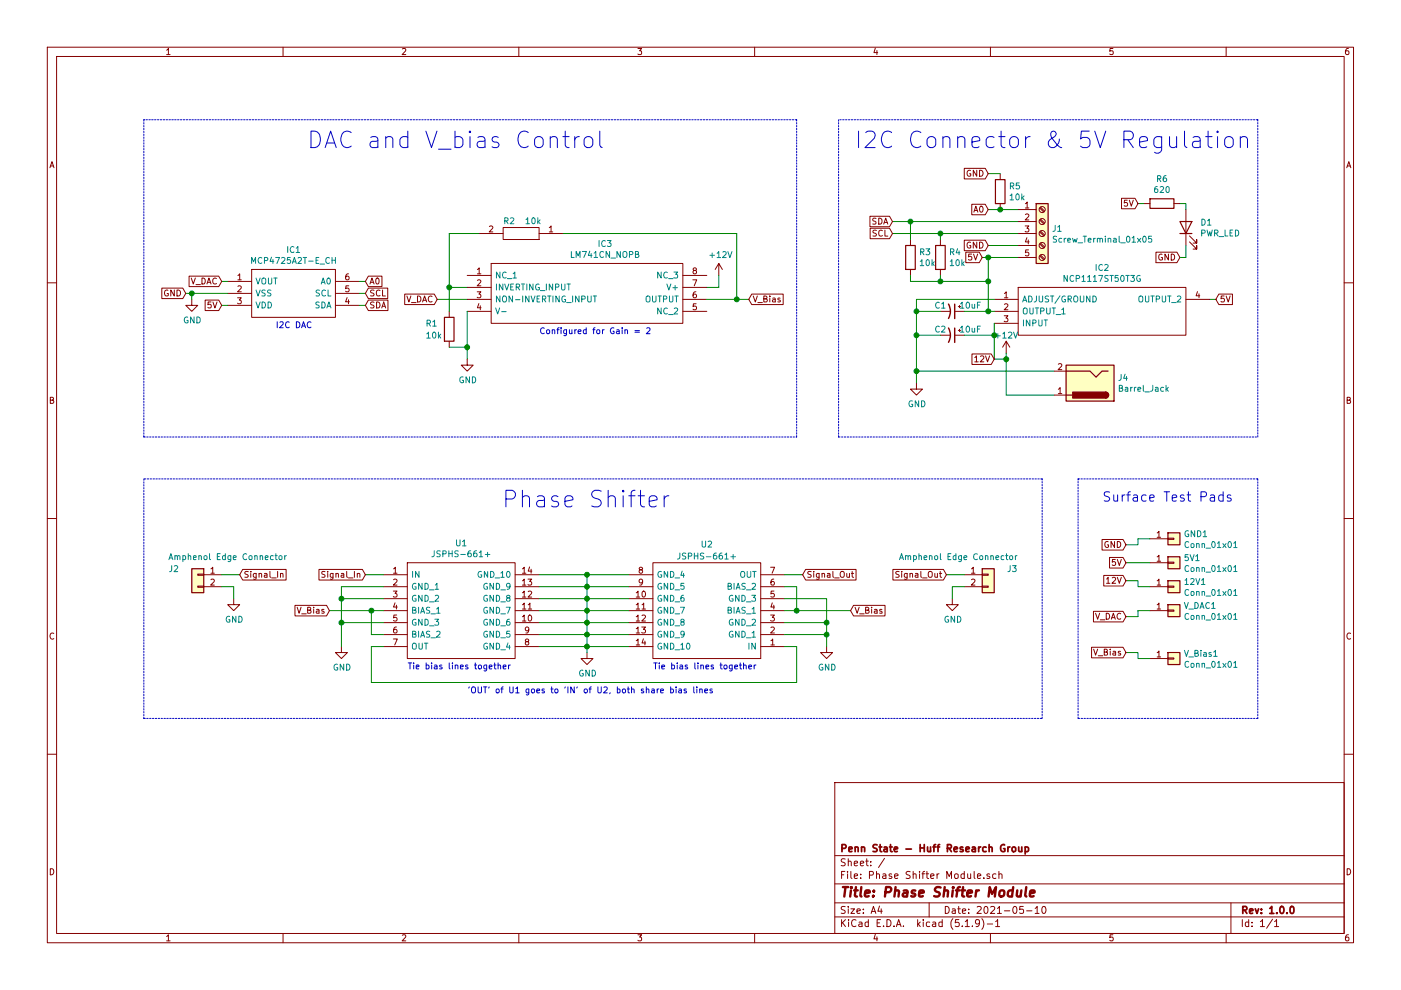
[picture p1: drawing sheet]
EESchema Schematic File Version 4
EELAYER 30 0
EELAYER END
$Descr A4 11693 8268
encoding utf-8
Sheet 1 1
Title "Phase Shifter Module"
Date "2021-05-10"
Rev "1.0.0"
Comp "Penn State - Huff Research Group"
Comment1 ""
Comment2 ""
Comment3 ""
Comment4 ""
$EndDescr
$Comp
L SamacSys_Parts:JSPHS-661+ U1
U 1 1
P 3200 4800
F 0 "U1" H 3850 5065 50  0000 C CNN
F 1 "JSPHS-661+" H 3850 4974 50  0000 C CNN
F 2 "SamacSys_Parts:JSPHS661" H 4350 4900 50  0001 L CNN
F 3 "https://www.minicircuits.com/pdfs/JSPHS-661+.pdf" H 4350 4800 50  0001 L CNN
F 4 "Narrow Band Phase Shifter, 50Ohm, 400 - 660 MHz" H 4350 4700 50  0001 L CNN "Description"
F 5 "6" H 4350 4600 50  0001 L CNN "Height"
F 6 "" H 4350 4500 50  0001 L CNN "Mouser Part Number"
F 7 "" H 4350 4400 50  0001 L CNN "Mouser Price/Stock"
F 8 "Mini-Circuits" H 4350 4300 50  0001 L CNN "Manufacturer_Name"
F 9 "JSPHS-661+" H 4350 4200 50  0001 L CNN "Manufacturer_Part_Number"
	1    3200 4800
	1    0    0    -1  
$EndComp
Wire Wire Line
	4500 4800 4900 4800
Wire Wire Line
	4900 4800 4900 4900
Wire Wire Line
	4500 4900 4900 4900
Connection ~ 4900 4900
Wire Wire Line
	4900 4900 4900 5000
Wire Wire Line
	4500 5000 4900 5000
Connection ~ 4900 5000
Wire Wire Line
	4900 5000 4900 5100
Wire Wire Line
	4500 5100 4900 5100
Connection ~ 4900 5100
Wire Wire Line
	4900 5100 4900 5200
Wire Wire Line
	4500 5200 4900 5200
Connection ~ 4900 5200
Wire Wire Line
	4900 5200 4900 5300
Wire Wire Line
	4500 5300 4900 5300
Connection ~ 4900 5300
Wire Wire Line
	4900 5300 4900 5400
Wire Wire Line
	4500 5400 4900 5400
Text GLabel 2750 5100 0    50   Input ~ 0
V_Bias
Text GLabel 3050 4800 0    50   Input ~ 0
Signal_In
Wire Wire Line
	3050 4800 3200 4800
Text GLabel 6700 4800 2    50   Input ~ 0
Signal_Out
Text Notes 3400 5600 0    50   ~ 0
Tie bias lines together
$Comp
L power:GND #PWR0104
U 1 1
P 4900 5450
F 0 "#PWR0104" H 4900 5200 50  0001 C CNN
F 1 "GND" H 4905 5277 50  0000 C CNN
F 2 "" H 4900 5450 50  0001 C CNN
F 3 "" H 4900 5450 50  0001 C CNN
	1    4900 5450
	1    0    0    -1  
$EndComp
Wire Wire Line
	4900 5450 4900 5400
Connection ~ 4900 5400
$Comp
L NCP1117ST50T3G:NCP1117ST50T3G IC2
U 1 1
P 8300 2500
F 0 "IC2" H 9200 2765 50  0000 C CNN
F 1 "NCP1117ST50T3G" H 9200 2674 50  0000 C CNN
F 2 "NCP1117ST50T3G:SOT230P700X180-4N" H 9950 2600 50  0001 L CNN
F 3 "http://www.onsemi.com/pub/Collateral/NCP1117-D.PDF" H 9950 2500 50  0001 L CNN
F 4 "ON SEMICONDUCTOR - NCP1117ST50T3G - LDO, REG, 20VIN, 1A, 5V, 1%, SOT223-3" H 9950 2400 50  0001 L CNN "Description"
F 5 "1.8" H 9950 2300 50  0001 L CNN "Height"
F 6 "ON Semiconductor" H 9950 2200 50  0001 L CNN "Manufacturer_Name"
F 7 "NCP1117ST50T3G" H 9950 2100 50  0001 L CNN "Manufacturer_Part_Number"
F 8 "863-NCP1117ST50T3G" H 9950 2000 50  0001 L CNN "Mouser Part Number"
F 9 "https://www.mouser.co.uk/ProductDetail/ON-Semiconductor/NCP1117ST50T3G?qs=Gev%252BmEvV0ib6dijy6U0dhQ%3D%3D" H 9950 1900 50  0001 L CNN "Mouser Price/Stock"
F 10 "NCP1117ST50T3G" H 9950 1800 50  0001 L CNN "Arrow Part Number"
F 11 "https://www.arrow.com/en/products/ncp1117st50t3g/on-semiconductor" H 9950 1700 50  0001 L CNN "Arrow Price/Stock"
	1    8300 2500
	1    0    0    -1  
$EndComp
Text GLabel 8250 2050 0    50   Input ~ 0
GND
Text GLabel 7450 1850 0    50   Input ~ 0
SDA
Text GLabel 7450 1950 0    50   Input ~ 0
SCL
$Comp
L power:GND #PWR0108
U 1 1
P 7650 3200
F 0 "#PWR0108" H 7650 2950 50  0001 C CNN
F 1 "GND" H 7655 3027 50  0000 C CNN
F 2 "" H 7650 3200 50  0001 C CNN
F 3 "" H 7650 3200 50  0001 C CNN
	1    7650 3200
	1    0    0    -1  
$EndComp
Wire Wire Line
	7650 2500 7650 2600
Text GLabel 8200 2150 0    50   Input ~ 0
5V
Wire Notes Line
	7000 1000 7000 3650
Wire Notes Line
	7000 3650 10500 3650
Wire Notes Line
	10500 3650 10500 1000
Wire Notes Line
	10500 1000 7000 1000
Wire Notes Line
	6650 3650 6650 1000
Wire Notes Line
	6650 1000 1200 1000
Wire Notes Line
	1200 1000 1200 3650
Text Notes 5050 1250 2    138  ~ 0
DAC and V_bias Control
Text Notes 10450 1250 2    138  ~ 0
I2C Connector & 5V Regulation
Wire Notes Line
	1200 4000 1200 6000
Wire Notes Line
	1200 6000 8700 6000
Wire Notes Line
	8700 6000 8700 4000
Wire Notes Line
	8700 4000 1200 4000
Text Notes 5600 4250 2    138  ~ 0
Phase Shifter
$Comp
L Phase-Shifter-Module-rescue:CP1_Small-Device C1
U 1 1
P 7950 2600
F 0 "C1" V 7900 2500 50  0000 C CNN
F 1 "10uF" V 7900 2750 50  0000 C CNN
F 2 "Capacitor_SMD:C_0805_2012Metric" H 7950 2600 50  0001 C CNN
F 3 "~" H 7950 2600 50  0001 C CNN
	1    7950 2600
	0    1    1    0   
$EndComp
$Comp
L Phase-Shifter-Module-rescue:CP1_Small-Device C2
U 1 1
P 7950 2800
F 0 "C2" V 7900 2700 50  0000 C CNN
F 1 "10uF" V 7900 2950 50  0000 C CNN
F 2 "Capacitor_SMD:C_0805_2012Metric" H 7950 2800 50  0001 C CNN
F 3 "~" H 7950 2800 50  0001 C CNN
	1    7950 2800
	0    1    1    0   
$EndComp
Wire Wire Line
	8300 2700 8300 2800
Wire Wire Line
	8300 2800 8050 2800
Wire Wire Line
	7650 2500 8300 2500
Wire Wire Line
	7850 2600 7650 2600
Connection ~ 7650 2600
Wire Wire Line
	7650 2600 7650 2800
Wire Wire Line
	7850 2800 7650 2800
Connection ~ 7650 2800
$Comp
L Connector_Generic:Conn_01x02 J2
U 1 1
P 1650 4800
F 0 "J2" H 1850 4850 50  0000 C CNN
F 1 "Amphenol Edge Connector" H 1400 4950 50  0000 C CNN
F 2 "Amphenol Edge:Amphenol_132255_Edge" H 1650 4800 50  0001 C CNN
F 3 "~" H 1650 4800 50  0001 C CNN
	1    1650 4800
	-1   0    0    -1  
$EndComp
Text GLabel 2000 4800 2    50   Input ~ 0
Signal_In
Wire Wire Line
	1850 4800 2000 4800
$Comp
L power:+12V #PWR0109
U 1 1
P 8400 2950
F 0 "#PWR0109" H 8400 2800 50  0001 C CNN
F 1 "+12V" H 8400 3100 50  0000 C CNN
F 2 "" H 8400 2950 50  0001 C CNN
F 3 "" H 8400 2950 50  0001 C CNN
	1    8400 2950
	1    0    0    -1  
$EndComp
$Comp
L Connector:Barrel_Jack J4
U 1 1
P 9100 3200
F 0 "J4" H 8870 3158 50  0000 R CNN
F 1 "Barrel_Jack" H 8870 3249 50  0000 R CNN
F 2 "Connector_BarrelJack:BarrelJack_CUI_PJ-063AH_Horizontal" H 9150 3160 50  0001 C CNN
F 3 "~" H 9150 3160 50  0001 C CNN
	1    9100 3200
	-1   0    0    1   
$EndComp
Wire Wire Line
	8800 3300 8400 3300
Wire Wire Line
	7650 2800 7650 3100
Wire Wire Line
	7650 3100 8800 3100
Connection ~ 7650 3100
Wire Wire Line
	7650 3100 7650 3200
Text GLabel 7900 4800 0    50   Input ~ 0
Signal_Out
$Comp
L power:GND #PWR0102
U 1 1
P 7950 5000
F 0 "#PWR0102" H 7950 4750 50  0001 C CNN
F 1 "GND" H 7955 4827 50  0000 C CNN
F 2 "" H 7950 5000 50  0001 C CNN
F 3 "" H 7950 5000 50  0001 C CNN
	1    7950 5000
	1    0    0    -1  
$EndComp
Wire Wire Line
	1850 4900 1950 4900
Wire Wire Line
	1950 4900 1950 5000
$Comp
L power:GND #PWR0110
U 1 1
P 1950 5000
F 0 "#PWR0110" H 1950 4750 50  0001 C CNN
F 1 "GND" H 1955 4827 50  0000 C CNN
F 2 "" H 1950 5000 50  0001 C CNN
F 3 "" H 1950 5000 50  0001 C CNN
	1    1950 5000
	1    0    0    -1  
$EndComp
Wire Wire Line
	8400 3300 8400 3000
Wire Wire Line
	8300 2800 8300 3000
Wire Wire Line
	8300 3000 8400 3000
Connection ~ 8300 2800
Connection ~ 8400 3000
Wire Wire Line
	8400 3000 8400 2950
$Comp
L Device:R R3
U 1 1
P 7600 2150
F 0 "R3" H 7670 2196 50  0000 L CNN
F 1 "10k" H 7670 2105 50  0000 L CNN
F 2 "Resistor_SMD:R_0805_2012Metric" V 7530 2150 50  0001 C CNN
F 3 "~" H 7600 2150 50  0001 C CNN
	1    7600 2150
	1    0    0    -1  
$EndComp
$Comp
L Device:R R4
U 1 1
P 7850 2150
F 0 "R4" H 7920 2196 50  0000 L CNN
F 1 "10k" H 7920 2105 50  0000 L CNN
F 2 "Resistor_SMD:R_0805_2012Metric" V 7780 2150 50  0001 C CNN
F 3 "~" H 7850 2150 50  0001 C CNN
	1    7850 2150
	1    0    0    -1  
$EndComp
Wire Wire Line
	7450 1950 7850 1950
Wire Wire Line
	7450 1850 7600 1850
Wire Wire Line
	7600 2350 7850 2350
Wire Wire Line
	7600 2300 7600 2350
Wire Wire Line
	7850 2300 7850 2350
Connection ~ 7850 2350
Wire Wire Line
	7850 2350 8250 2350
Wire Wire Line
	7850 2000 7850 1950
Connection ~ 7850 1950
Wire Wire Line
	7850 1950 8500 1950
Wire Wire Line
	7600 2000 7600 1850
Connection ~ 7600 1850
Wire Wire Line
	7600 1850 8500 1850
$Comp
L SamacSys_Parts:JSPHS-661+ U2
U 1 1
P 6550 5400
F 0 "U2" H 7200 4550 50  0000 C CNN
F 1 "JSPHS-661+" H 7200 4650 50  0000 C CNN
F 2 "SamacSys_Parts:JSPHS661" H 7700 5500 50  0001 L CNN
F 3 "https://www.minicircuits.com/pdfs/JSPHS-661+.pdf" H 7700 5400 50  0001 L CNN
F 4 "Narrow Band Phase Shifter, 50Ohm, 400 - 660 MHz" H 7700 5300 50  0001 L CNN "Description"
F 5 "6" H 7700 5200 50  0001 L CNN "Height"
F 6 "" H 7700 5100 50  0001 L CNN "Mouser Part Number"
F 7 "" H 7700 5000 50  0001 L CNN "Mouser Price/Stock"
F 8 "Mini-Circuits" H 7700 4900 50  0001 L CNN "Manufacturer_Name"
F 9 "JSPHS-661+" H 7700 4800 50  0001 L CNN "Manufacturer_Part_Number"
	1    6550 5400
	-1   0    0    1   
$EndComp
Wire Wire Line
	5250 4800 4900 4800
Connection ~ 4900 4800
Wire Wire Line
	5250 4900 4900 4900
Wire Wire Line
	5250 5000 4900 5000
Wire Wire Line
	5250 5100 4900 5100
Wire Wire Line
	5250 5200 4900 5200
Wire Wire Line
	5250 5300 4900 5300
Wire Wire Line
	5250 5400 4900 5400
$Comp
L Connector_Generic:Conn_01x02 J3
U 1 1
P 8250 4800
F 0 "J3" H 8450 4850 50  0000 C CNN
F 1 "Amphenol Edge Connector" H 8000 4950 50  0000 C CNN
F 2 "Amphenol Edge:Amphenol_132255_Edge" H 8250 4800 50  0001 C CNN
F 3 "~" H 8250 4800 50  0001 C CNN
	1    8250 4800
	1    0    0    -1  
$EndComp
Wire Wire Line
	8050 4900 7950 4900
Wire Wire Line
	7950 4900 7950 5000
Wire Wire Line
	8050 4800 7900 4800
Wire Wire Line
	6700 4800 6550 4800
Text GLabel 7100 5100 2    50   Input ~ 0
V_Bias
Wire Wire Line
	6550 5100 6650 5100
Wire Wire Line
	6550 4900 6650 4900
Wire Wire Line
	6650 4900 6650 5100
Connection ~ 6650 5100
Wire Wire Line
	6650 5100 7100 5100
Wire Wire Line
	3200 5400 3100 5400
Wire Wire Line
	3100 5400 3100 5700
Wire Wire Line
	3100 5700 6650 5700
Wire Wire Line
	6650 5700 6650 5400
Wire Wire Line
	6650 5400 6550 5400
Text Notes 5450 5600 0    50   ~ 0
Tie bias lines together
Text Notes 3900 5800 0    50   ~ 0
'OUT' of U1 goes to 'IN' of U2, both share bias lines
Wire Wire Line
	6550 5000 6900 5000
Wire Wire Line
	6900 5000 6900 5200
Wire Wire Line
	6900 5300 6550 5300
Wire Wire Line
	6550 5200 6900 5200
Connection ~ 6900 5200
Wire Wire Line
	6900 5200 6900 5300
$Comp
L power:GND #PWR0107
U 1 1
P 6900 5400
F 0 "#PWR0107" H 6900 5150 50  0001 C CNN
F 1 "GND" H 6905 5227 50  0000 C CNN
F 2 "" H 6900 5400 50  0001 C CNN
F 3 "" H 6900 5400 50  0001 C CNN
	1    6900 5400
	1    0    0    -1  
$EndComp
Wire Wire Line
	6900 5300 6900 5400
Connection ~ 6900 5300
Wire Wire Line
	3200 5100 3100 5100
Wire Wire Line
	3200 5300 3100 5300
Wire Wire Line
	3100 5300 3100 5100
Connection ~ 3100 5100
Wire Wire Line
	3100 5100 2750 5100
Wire Wire Line
	3200 4900 2850 4900
Wire Wire Line
	2850 4900 2850 5000
Wire Wire Line
	3200 5200 2850 5200
Connection ~ 2850 5200
Wire Wire Line
	2850 5200 2850 5400
Wire Wire Line
	3200 5000 2850 5000
Connection ~ 2850 5000
Wire Wire Line
	2850 5000 2850 5200
$Comp
L power:GND #PWR0111
U 1 1
P 2850 5400
F 0 "#PWR0111" H 2850 5150 50  0001 C CNN
F 1 "GND" H 2855 5227 50  0000 C CNN
F 2 "" H 2850 5400 50  0001 C CNN
F 3 "" H 2850 5400 50  0001 C CNN
	1    2850 5400
	1    0    0    -1  
$EndComp
Wire Wire Line
	10100 2500 10150 2500
Text GLabel 8250 1750 0    50   Input ~ 0
A0
Wire Wire Line
	8250 2050 8500 2050
Wire Wire Line
	8200 2150 8250 2150
Wire Wire Line
	8050 2600 8250 2600
Wire Wire Line
	8250 2600 8250 2350
Connection ~ 8250 2600
Wire Wire Line
	8250 2600 8300 2600
Connection ~ 8250 2150
Wire Wire Line
	8250 2150 8500 2150
Connection ~ 8250 2350
Wire Wire Line
	8250 2350 8250 2150
Wire Wire Line
	8250 1750 8350 1750
$Comp
L Device:R R5
U 1 1
P 8350 1600
F 0 "R5" H 8420 1646 50  0000 L CNN
F 1 "10k" H 8420 1555 50  0000 L CNN
F 2 "Resistor_SMD:R_0805_2012Metric" V 8280 1600 50  0001 C CNN
F 3 "~" H 8350 1600 50  0001 C CNN
	1    8350 1600
	1    0    0    -1  
$EndComp
Text GLabel 8250 1450 0    50   Input ~ 0
GND
Connection ~ 8350 1750
Wire Wire Line
	8350 1750 8500 1750
Wire Wire Line
	8250 1450 8350 1450
Text GLabel 10150 2500 2    50   Input ~ 0
5V
Wire Notes Line
	10500 4000 10500 6000
Wire Notes Line
	10500 6000 9000 6000
Wire Notes Line
	9000 6000 9000 4000
Wire Notes Line
	9000 4000 10500 4000
Text Notes 9200 4200 0    79   ~ 0
Surface Test Pads
Text GLabel 9400 4550 0    50   Input ~ 0
GND
Text GLabel 9400 5150 0    50   Input ~ 0
V_DAC
Text GLabel 9400 5450 0    50   Input ~ 0
V_Bias
Text GLabel 9400 4700 0    50   Input ~ 0
5V
Text GLabel 8300 3000 0    50   Input ~ 0
12V
Text GLabel 9400 4850 0    50   Input ~ 0
12V
$Comp
L Connector_Generic:Conn_01x01 V_DAC1
U 1 1
P 9800 5100
F 0 "V_DAC1" H 9880 5142 50  0000 L CNN
F 1 "Conn_01x01" H 9880 5051 50  0000 L CNN
F 2 "Phase Shifter Module:TestPad_Medium" H 9800 5100 50  0001 C CNN
F 3 "~" H 9800 5100 50  0001 C CNN
	1    9800 5100
	1    0    0    -1  
$EndComp
$Comp
L Connector_Generic:Conn_01x01 V_Bias1
U 1 1
P 9800 5500
F 0 "V_Bias1" H 9880 5542 50  0000 L CNN
F 1 "Conn_01x01" H 9880 5451 50  0000 L CNN
F 2 "Phase Shifter Module:TestPad_Medium" H 9800 5500 50  0001 C CNN
F 3 "~" H 9800 5500 50  0001 C CNN
	1    9800 5500
	1    0    0    -1  
$EndComp
$Comp
L Connector_Generic:Conn_01x01 GND1
U 1 1
P 9800 4500
F 0 "GND1" H 9880 4542 50  0000 L CNN
F 1 "Conn_01x01" H 9880 4451 50  0000 L CNN
F 2 "Phase Shifter Module:TestPad_Medium" H 9800 4500 50  0001 C CNN
F 3 "~" H 9800 4500 50  0001 C CNN
	1    9800 4500
	1    0    0    -1  
$EndComp
$Comp
L Connector_Generic:Conn_01x01 5V1
U 1 1
P 9800 4700
F 0 "5V1" H 9880 4742 50  0000 L CNN
F 1 "Conn_01x01" H 9880 4651 50  0000 L CNN
F 2 "Phase Shifter Module:TestPad_Medium" H 9800 4700 50  0001 C CNN
F 3 "~" H 9800 4700 50  0001 C CNN
	1    9800 4700
	1    0    0    -1  
$EndComp
$Comp
L Connector_Generic:Conn_01x01 12V1
U 1 1
P 9800 4900
F 0 "12V1" H 9880 4942 50  0000 L CNN
F 1 "Conn_01x01" H 9880 4851 50  0000 L CNN
F 2 "Phase Shifter Module:TestPad_Medium" H 9800 4900 50  0001 C CNN
F 3 "~" H 9800 4900 50  0001 C CNN
	1    9800 4900
	1    0    0    -1  
$EndComp
Wire Wire Line
	9400 4550 9500 4550
Wire Wire Line
	9500 4550 9500 4500
Wire Wire Line
	9500 4500 9600 4500
Wire Wire Line
	9400 4700 9600 4700
Wire Wire Line
	9400 4850 9500 4850
Wire Wire Line
	9500 4850 9500 4900
Wire Wire Line
	9500 4900 9600 4900
Wire Wire Line
	9400 5150 9500 5150
Wire Wire Line
	9500 5150 9500 5100
Wire Wire Line
	9500 5100 9600 5100
Wire Wire Line
	9400 5450 9500 5450
Wire Wire Line
	9500 5450 9500 5500
Wire Wire Line
	9500 5500 9600 5500
$Comp
L Device:LED D1
U 1 1
P 9900 1900
F 0 "D1" V 9939 1782 50  0000 R CNN
F 1 "PWR_LED" V 9848 1782 50  0000 R CNN
F 2 "LED_SMD:LED_0805_2012Metric" H 9900 1900 50  0001 C CNN
F 3 "~" H 9900 1900 50  0001 C CNN
	1    9900 1900
	0    -1   -1   0   
$EndComp
$Comp
L Device:R R6
U 1 1
P 9700 1700
F 0 "R6" V 9493 1700 50  0000 C CNN
F 1 "620" V 9584 1700 50  0000 C CNN
F 2 "Resistor_SMD:R_0805_2012Metric" V 9630 1700 50  0001 C CNN
F 3 "~" H 9700 1700 50  0001 C CNN
	1    9700 1700
	0    1    1    0   
$EndComp
Text GLabel 9500 1700 0    50   Input ~ 0
5V
Text GLabel 9850 2150 0    50   Input ~ 0
GND
Wire Wire Line
	9500 1700 9550 1700
Wire Wire Line
	9850 1700 9900 1700
Wire Wire Line
	9900 1700 9900 1750
Wire Wire Line
	9900 2050 9900 2150
Wire Wire Line
	9900 2150 9850 2150
$Comp
L SamacSys_Parts:LMC6081IMX_NOPB IC3
U 1 1
P 3900 2300
F 0 "IC3" H 5050 2565 50  0000 C CNN
F 1 "LM741CN_NOPB" H 5050 2474 50  0000 C CNN
F 2 "Package_SO:SOP-8_3.9x4.9mm_P1.27mm" H 6050 2400 50  0001 L CNN
F 3 "" H 6050 2300 50  0001 L CNN
F 4 "LM741 Operational Amplifier 1MHz DIP8 Texas Instruments LM741CN/NOPB Op Amp, 1MHz, 8-Pin MDIP" H 6050 2200 50  0001 L CNN "Description"
F 5 "5.08" H 6050 2100 50  0001 L CNN "Height"
F 6 "926-LM741CN/NOPB" H 6050 2000 50  0001 L CNN "Mouser Part Number"
F 7 "https://www.mouser.co.uk/ProductDetail/Texas-Instruments/LM741CN-NOPB?qs=QbsRYf82W3Gt6%252BDX6%252BuAjw%3D%3D" H 6050 1900 50  0001 L CNN "Mouser Price/Stock"
F 8 "Texas Instruments" H 6050 1800 50  0001 L CNN "Manufacturer_Name"
F 9 "LM741CN/NOPB" H 6050 1700 50  0001 L CNN "Manufacturer_Part_Number"
	1    3900 2300
	1    0    0    -1  
$EndComp
$Comp
L power:+12V #PWR0101
U 1 1
P 6000 2300
F 0 "#PWR0101" H 6000 2150 50  0001 C CNN
F 1 "+12V" H 6015 2473 50  0000 C CNN
F 2 "" H 6000 2300 50  0001 C CNN
F 3 "" H 6000 2300 50  0001 C CNN
	1    6000 2300
	1    0    0    -1  
$EndComp
Wire Wire Line
	6000 2300 6000 2400
Wire Wire Line
	6000 2400 5900 2400
Wire Wire Line
	5900 2500 6150 2500
Wire Wire Line
	6150 2500 6150 1950
$Comp
L SamacSys_Parts:ERA-6AED1402V R2
U 1 1
P 4700 1950
F 0 "R2" H 5150 1850 50  0000 C CNN
F 1 "10k" H 4950 1850 50  0000 C CNN
F 2 "Resistor_SMD:R_0805_2012Metric" V 4630 1950 50  0001 C CNN
F 3 "~" H 4700 1950 50  0001 C CNN
	1    4700 1950
	-1   0    0    1   
$EndComp
Wire Wire Line
	4000 1950 3750 1950
Wire Wire Line
	3750 1950 3750 2400
Wire Wire Line
	3750 2400 3900 2400
Wire Wire Line
	3900 2500 3650 2500
$Comp
L power:GND #PWR0103
U 1 1
P 3900 3000
F 0 "#PWR0103" H 3900 2750 50  0001 C CNN
F 1 "GND" H 3905 2827 50  0000 C CNN
F 2 "" H 3900 3000 50  0001 C CNN
F 3 "" H 3900 3000 50  0001 C CNN
	1    3900 3000
	1    0    0    -1  
$EndComp
$Comp
L Device:R R1
U 1 1
P 3750 2750
F 0 "R1" H 3550 2800 50  0000 L CNN
F 1 "10k" H 3550 2700 50  0000 L CNN
F 2 "Resistor_SMD:R_0805_2012Metric" V 3680 2750 50  0001 C CNN
F 3 "~" H 3750 2750 50  0001 C CNN
	1    3750 2750
	1    0    0    -1  
$EndComp
Text GLabel 1550 2450 0    50   Input ~ 0
GND
$Comp
L power:GND #PWR0106
U 1 1
P 1600 2500
F 0 "#PWR0106" H 1600 2250 50  0001 C CNN
F 1 "GND" H 1605 2327 50  0000 C CNN
F 2 "" H 1600 2500 50  0001 C CNN
F 3 "" H 1600 2500 50  0001 C CNN
	1    1600 2500
	1    0    0    -1  
$EndComp
Wire Wire Line
	1550 2450 1600 2450
Connection ~ 1600 2450
Wire Wire Line
	1600 2450 1900 2450
Wire Wire Line
	1600 2500 1600 2450
Wire Wire Line
	1850 2350 1900 2350
$Comp
L SamacSys_Parts:MCP4725A2T-E_CH IC1
U 1 1
P 1900 2350
F 0 "IC1" H 2450 2615 50  0000 C CNN
F 1 "MCP4725A2T-E_CH" H 2450 2524 50  0000 C CNN
F 2 "Package_TO_SOT_SMD:SOT-23-6_Handsoldering" H 2850 2450 50  0001 L CNN
F 3 "http://ww1.microchip.com/downloads/en/devicedoc/22039d.pdf" H 2850 2350 50  0001 L CNN
F 4 "Microchip MCP4725A2T-E/CH, 12 bit Serial DAC, 3.4Msps, 6-Pin SOT-23" H 2850 2250 50  0001 L CNN "Description"
F 5 "1.45" H 2850 2150 50  0001 L CNN "Height"
F 6 "579-MCP4725A2T-E/CH" H 2850 2050 50  0001 L CNN "Mouser Part Number"
F 7 "https://www.mouser.co.uk/ProductDetail/Microchip-Technology/MCP4725A2T-E-CH?qs=hH%252BOa0VZEiABOw9BMlFjfA%3D%3D" H 2850 1950 50  0001 L CNN "Mouser Price/Stock"
F 8 "Microchip" H 2850 1850 50  0001 L CNN "Manufacturer_Name"
F 9 "MCP4725A2T-E/CH" H 2850 1750 50  0001 L CNN "Manufacturer_Part_Number"
	1    1900 2350
	1    0    0    -1  
$EndComp
Text GLabel 3050 2350 2    50   Input ~ 0
A0
Wire Wire Line
	3000 2350 3050 2350
Text GLabel 1850 2350 0    50   Input ~ 0
V_DAC
Wire Notes Line
	1200 3650 6650 3650
Wire Wire Line
	3000 2450 3050 2450
Wire Wire Line
	3050 2550 3000 2550
Text GLabel 3050 2450 2    50   Input ~ 0
SCL
Text GLabel 3050 2550 2    50   Input ~ 0
SDA
Text GLabel 1850 2550 0    50   Input ~ 0
5V
Wire Wire Line
	1850 2550 1900 2550
Wire Wire Line
	3750 2600 3750 2400
Connection ~ 3750 2400
Wire Wire Line
	3750 2900 3900 2900
Wire Wire Line
	3900 2900 3900 2600
Wire Wire Line
	3900 3000 3900 2900
Connection ~ 3900 2900
Text Notes 2300 2750 0    50   ~ 0
I2C DAC
Text Notes 4500 2800 0    50   ~ 0
Configured for Gain = 2
Text GLabel 3650 2500 0    50   Input ~ 0
V_DAC
Text GLabel 6250 2500 2    50   Input ~ 0
V_Bias
Wire Wire Line
	6150 2500 6250 2500
Connection ~ 6150 2500
Wire Wire Line
	6150 1950 4700 1950
$Comp
L Connector:Screw_Terminal_01x05 J1
U 1 1
P 8700 1950
F 0 "J1" H 8780 1992 50  0000 L CNN
F 1 "Screw_Terminal_01x05" H 8780 1901 50  0000 L CNN
F 2 "TerminalBlock_TE-Connectivity:TerminalBlock_TE_282834-5_1x05_P2.54mm_Horizontal" H 8700 1950 50  0001 C CNN
F 3 "~" H 8700 1950 50  0001 C CNN
	1    8700 1950
	1    0    0    -1  
$EndComp
$EndSCHEMATC
